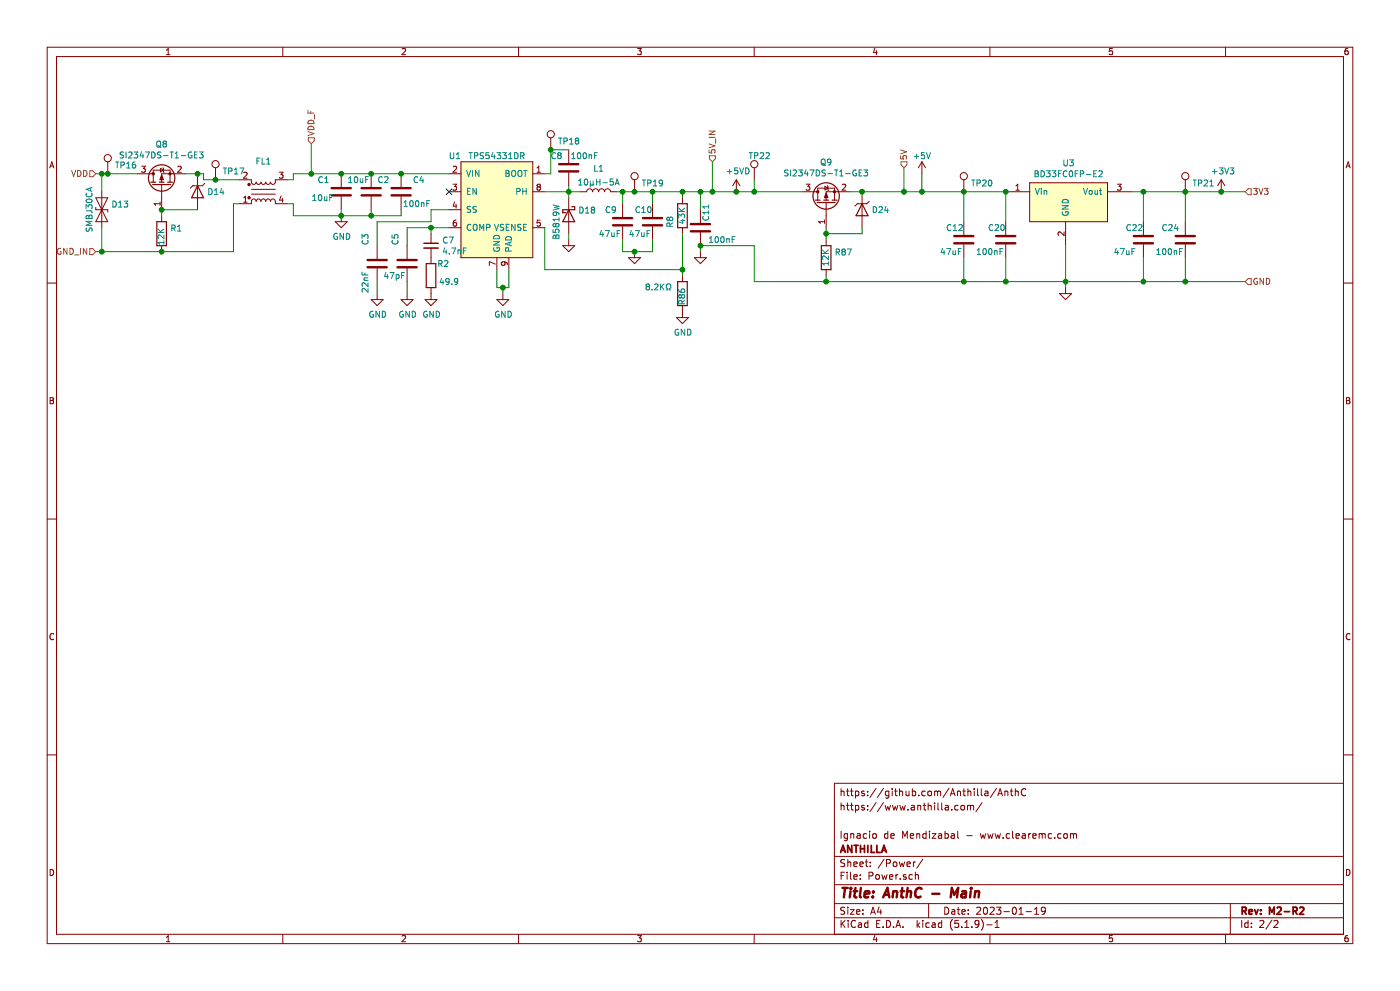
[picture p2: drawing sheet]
EESchema Schematic File Version 4
EELAYER 30 0
EELAYER END
$Descr A4 11693 8268
encoding utf-8
Sheet 2 2
Title "AnthC - Main"
Date "2023-01-19"
Rev "M2-R2"
Comp "ANTHILLA"
Comment1 "Ignacio de Mendizabal - www.clearemc.com"
Comment2 ""
Comment3 "https://www.anthilla.com/"
Comment4 "https://github.com/Anthilla/AnthC"
$EndDescr
$Comp
L Capacitors_0603:100nF C?
U 1 1
P 8400 2000
AR Path="/6251F787" Ref="C?"  Part="1" 
AR Path="/6243F6D9/6251F787" Ref="C20"  Part="1" 
F 0 "C20" H 8250 2100 50  0000 L CNN
F 1 "100nF" H 8150 1900 50  0000 L CNN
F 2 "Capacitor_SMD:C_0603_1608Metric" H 9800 2200 50  0001 C CNN
F 3 "https://media.digikey.com/pdf/Data%20Sheets/Samsung%20PDFs/CL_Series_MLCC_ds.pdf" H 8400 2000 50  0001 C CNN
F 4 "Samsung Electro-Mechanics" H 9500 2350 50  0001 C CNN "Manufacturer"
F 5 "0.1µF ±10% 50V Ceramic Capacitor X7R 0603 (1608 Metric)" H 10850 2100 50  0001 C CNN "Description"
F 6 "X7R" H 8800 1950 50  0001 C CNN "Dielectric"
F 7 "CL10B104KB8NNNC" H 8950 2350 50  0001 C CNN "Manufacturer Nr."
F 8 "0.09" H 9750 2350 50  0001 C CNN "Price"
F 9 "Digikey" H 8750 2150 50  0001 C CNN "Supplier"
F 10 "1276-1000-1-ND" H 8950 2250 50  0001 C CNN "Supplier Nr."
F 11 "10%" H 10450 2200 50  0001 C CNN "Tolerance"
F 12 "50V" H 8700 2050 50  0001 C CNN "Voltage"
F 13 "CL10B104KB8NNNC" H 8400 2000 50  0001 C CNN "MPN"
	1    8400 2000
	1    0    0    -1  
$EndComp
$Comp
L Capacitors_0603:100nF C?
U 1 1
P 9900 2000
AR Path="/6251F79F" Ref="C?"  Part="1" 
AR Path="/6243F6D9/6251F79F" Ref="C24"  Part="1" 
F 0 "C24" H 9700 2100 50  0000 L CNN
F 1 "100nF" H 9650 1900 50  0000 L CNN
F 2 "Capacitor_SMD:C_0603_1608Metric" H 11300 2200 50  0001 C CNN
F 3 "https://media.digikey.com/pdf/Data%20Sheets/Samsung%20PDFs/CL_Series_MLCC_ds.pdf" H 9900 2000 50  0001 C CNN
F 4 "Samsung Electro-Mechanics" H 11000 2350 50  0001 C CNN "Manufacturer"
F 5 "0.1µF ±10% 50V Ceramic Capacitor X7R 0603 (1608 Metric)" H 12350 2100 50  0001 C CNN "Description"
F 6 "X7R" H 10300 1950 50  0001 C CNN "Dielectric"
F 7 "CL10B104KB8NNNC" H 10450 2350 50  0001 C CNN "Manufacturer Nr."
F 8 "0.09" H 11250 2350 50  0001 C CNN "Price"
F 9 "Digikey" H 10250 2150 50  0001 C CNN "Supplier"
F 10 "1276-1000-1-ND" H 10450 2250 50  0001 C CNN "Supplier Nr."
F 11 "10%" H 11950 2200 50  0001 C CNN "Tolerance"
F 12 "50V" H 10200 2050 50  0001 C CNN "Voltage"
F 13 "CL10B104KB8NNNC" H 9900 2000 50  0001 C CNN "MPN"
	1    9900 2000
	1    0    0    -1  
$EndComp
Wire Wire Line
	9550 1600 9550 1850
Wire Wire Line
	9900 1600 9900 1850
$Comp
L power:GND #PWR?
U 1 1
P 8900 2400
AR Path="/6251F7A9" Ref="#PWR?"  Part="1" 
AR Path="/6243F6D9/6251F7A9" Ref="#PWR0114"  Part="1" 
F 0 "#PWR0114" H 8900 2150 50  0001 C CNN
F 1 "GND" H 8905 2227 50  0001 C CNN
F 2 "" H 8900 2400 50  0001 C CNN
F 3 "" H 8900 2400 50  0001 C CNN
	1    8900 2400
	1    0    0    -1  
$EndComp
Connection ~ 9550 1600
Wire Wire Line
	9550 1600 9900 1600
$Comp
L Capacitor_1206:47uF C?
U 1 1
P 8050 2000
AR Path="/602E71BC/6251F7CB" Ref="C?"  Part="1" 
AR Path="/6251F7CB" Ref="C?"  Part="1" 
AR Path="/6243F6D9/6251F7CB" Ref="C12"  Part="1" 
F 0 "C12" H 7900 2100 50  0000 L CNN
F 1 "47uF" H 7850 1900 50  0000 L CNN
F 2 "Capacitor_SMD:C_1206_3216Metric" H 8700 2250 50  0001 C CNN
F 3 "https://www.mouser.be/datasheet/2/281/1/GRT31CR61A476KE13_01-1989683.pdf" H 8050 2000 50  0001 C CNN
F 4 "Murata Electronics" H 8350 2650 50  0001 C CNN "Manufacturer"
F 5 "Multilayer Ceramic Capacitors MLCC - SMD/SMT 47uF+/-10% 10V X7R 1206" H 9750 2150 50  0001 C CNN "Description"
F 6 "X7R" H 8650 2050 50  0001 C CNN "Dielectric"
F 7 "Mouser" H 8350 2450 50  0001 C CNN "Supplier"
F 8 "81-GRT31CR61A476KE3L" H 8900 2350 50  0001 C CNN "Supplier Nr."
F 9 "10%" H 8350 1950 50  0001 C CNN "Tolerance"
F 10 "10V" H 8350 2050 50  0001 C CNN "Voltage"
F 11 "GRT31CR61A476KE13L" H 8650 2550 50  0001 C CNN "MPN"
	1    8050 2000
	1    0    0    -1  
$EndComp
Wire Wire Line
	8050 1600 8050 1850
$Comp
L Capacitor_1206:47uF C?
U 1 1
P 9550 2000
AR Path="/602E71BC/6251F7DC" Ref="C?"  Part="1" 
AR Path="/6251F7DC" Ref="C?"  Part="1" 
AR Path="/6243F6D9/6251F7DC" Ref="C22"  Part="1" 
F 0 "C22" H 9400 2100 50  0000 L CNN
F 1 "47uF" H 9300 1900 50  0000 L CNN
F 2 "Capacitor_SMD:C_1206_3216Metric" H 10200 2250 50  0001 C CNN
F 3 "https://www.mouser.be/datasheet/2/281/1/GRT31CR61A476KE13_01-1989683.pdf" H 9550 2000 50  0001 C CNN
F 4 "Murata Electronics" H 9850 2650 50  0001 C CNN "Manufacturer"
F 5 "Multilayer Ceramic Capacitors MLCC - SMD/SMT 47uF+/-10% 10V X7R 1206" H 11250 2150 50  0001 C CNN "Description"
F 6 "X7R" H 10150 2050 50  0001 C CNN "Dielectric"
F 7 "Mouser" H 9850 2450 50  0001 C CNN "Supplier"
F 8 "81-GRT31CR61A476KE3L" H 10400 2350 50  0001 C CNN "Supplier Nr."
F 9 "10%" H 9850 1950 50  0001 C CNN "Tolerance"
F 10 "10V" H 9850 2050 50  0001 C CNN "Voltage"
F 11 "GRT31CR61A476KE13L" H 10150 2550 50  0001 C CNN "MPN"
	1    9550 2000
	1    0    0    -1  
$EndComp
$Comp
L Capacitors_0603:100nF C?
U 1 1
P 3350 1600
AR Path="/602E71BC/6251F7EC" Ref="C?"  Part="1" 
AR Path="/6251F7EC" Ref="C?"  Part="1" 
AR Path="/6243F6D9/6251F7EC" Ref="C4"  Part="1" 
F 0 "C4" H 3150 1700 50  0000 L CNN
F 1 "100nF" H 3100 1500 50  0000 L CNN
F 2 "Capacitor_SMD:C_0603_1608Metric" H 4750 1800 50  0001 C CNN
F 3 "https://media.digikey.com/pdf/Data%20Sheets/Samsung%20PDFs/CL_Series_MLCC_ds.pdf" H 3350 1600 50  0001 C CNN
F 4 "Samsung Electro-Mechanics" H 4450 1950 50  0001 C CNN "Manufacturer"
F 5 "0.1µF ±10% 50V Ceramic Capacitor X7R 0603 (1608 Metric)" H 5800 1700 50  0001 C CNN "Description"
F 6 "X7R" H 3750 1550 50  0001 C CNN "Dielectric"
F 7 "CL10B104KB8NNNC" H 3900 1950 50  0001 C CNN "Manufacturer Nr."
F 8 "0.09" H 4700 1950 50  0001 C CNN "Price"
F 9 "Digikey" H 3700 1750 50  0001 C CNN "Supplier"
F 10 "1276-1000-1-ND" H 3900 1850 50  0001 C CNN "Supplier Nr."
F 11 "10%" H 5400 1800 50  0001 C CNN "Tolerance"
F 12 "50V" H 3650 1650 50  0001 C CNN "Voltage"
F 13 "CL10B104KB8NNNC" H 3350 1600 50  0001 C CNN "MPN"
	1    3350 1600
	-1   0    0    -1  
$EndComp
$Comp
L Capacitor_1206:10uF C?
U 1 1
P 3100 1600
AR Path="/602E71BC/6251F7FC" Ref="C?"  Part="1" 
AR Path="/6251F7FC" Ref="C?"  Part="1" 
AR Path="/6243F6D9/6251F7FC" Ref="C2"  Part="1" 
F 0 "C2" H 3150 1700 50  0000 L CNN
F 1 "10uF" H 2900 1700 50  0000 L CNN
F 2 "Capacitor_SMD:C_1206_3216Metric" H 4400 1800 50  0001 C CNN
F 3 "https://www.mouser.be/datasheet/2/281/GRT31CR61H106ME01-01-1065064.pdf" H 3100 1600 50  0001 C CNN
F 4 "Murata Electronics" H 4200 2550 50  0001 C CNN "Manufacturer"
F 5 "Multilayer Ceramic Capacitors MLCC - SMD/SMT 10uF+/-20% 50V X5R 1206" H 4800 1750 50  0001 C CNN "Description"
F 6 "Mouser" H 3900 2000 50  0001 C CNN "Supplier"
F 7 "81-GRT31CR61H106ME1L" H 3950 1950 50  0001 C CNN "Supplier Nr."
F 8 "20%" H 3400 1550 50  0001 C CNN "Tolerance"
F 9 "50V" H 3400 1650 50  0001 C CNN "Voltage"
F 10 "GRT31CR61H106ME01L" H 3100 1600 50  0001 C CNN "MPN"
	1    3100 1600
	1    0    0    -1  
$EndComp
Wire Wire Line
	8050 2350 8050 2150
Wire Wire Line
	9900 2350 9900 2150
Wire Wire Line
	8400 2150 8400 2350
Wire Wire Line
	9550 2150 9550 2350
Connection ~ 9550 2350
Wire Wire Line
	9550 2350 9900 2350
Wire Wire Line
	5850 1600 5950 1600
Connection ~ 5850 1600
Wire Wire Line
	5850 1750 5850 1600
Wire Wire Line
	4200 2450 4200 2400
Wire Wire Line
	4200 2400 4250 2400
Wire Wire Line
	4150 2400 4200 2400
Connection ~ 4200 2400
Wire Wire Line
	4150 2250 4150 2400
Wire Wire Line
	4250 2250 4250 2400
Wire Wire Line
	5850 2100 5850 2050
$Comp
L power:GND #PWR?
U 1 1
P 5850 2100
AR Path="/602E71BC/6269B429" Ref="#PWR?"  Part="1" 
AR Path="/6269B429" Ref="#PWR?"  Part="1" 
AR Path="/6243F6D9/6269B429" Ref="#PWR0117"  Part="1" 
F 0 "#PWR0117" H 5850 1850 50  0001 C CNN
F 1 "GND" H 5855 1927 50  0001 C CNN
F 2 "" H 5850 2100 50  0001 C CNN
F 3 "" H 5850 2100 50  0001 C CNN
	1    5850 2100
	1    0    0    -1  
$EndComp
$Comp
L Capacitors_0603:100nF C?
U 1 1
P 5850 1900
AR Path="/602E71BC/6269B439" Ref="C?"  Part="1" 
AR Path="/6269B439" Ref="C?"  Part="1" 
AR Path="/6243F6D9/6269B439" Ref="C11"  Part="1" 
F 0 "C11" V 5800 1950 50  0000 L CNN
F 1 "100nF" H 5550 1800 50  0000 L CNN
F 2 "Capacitor_SMD:C_0603_1608Metric" H 7250 2100 50  0001 C CNN
F 3 "https://media.digikey.com/pdf/Data%20Sheets/Samsung%20PDFs/CL_Series_MLCC_ds.pdf" H 5850 1900 50  0001 C CNN
F 4 "Samsung Electro-Mechanics" H 6950 2250 50  0001 C CNN "Manufacturer"
F 5 "0.1µF ±10% 50V Ceramic Capacitor X7R 0603 (1608 Metric)" H 8300 2000 50  0001 C CNN "Description"
F 6 "X7R" H 6250 1850 50  0001 C CNN "Dielectric"
F 7 "CL10B104KB8NNNC" H 6400 2250 50  0001 C CNN "Manufacturer Nr."
F 8 "0.09" H 7200 2250 50  0001 C CNN "Price"
F 9 "Digikey" H 6200 2050 50  0001 C CNN "Supplier"
F 10 "1276-1000-1-ND" H 6400 2150 50  0001 C CNN "Supplier Nr."
F 11 "10%" H 7900 2100 50  0001 C CNN "Tolerance"
F 12 "50V" H 6150 1950 50  0001 C CNN "Voltage"
F 13 "CL10B104KB8NNNC" H 5850 1900 50  0001 C CNN "MPN"
	1    5850 1900
	-1   0    0    -1  
$EndComp
Wire Wire Line
	3150 1850 3150 2050
Wire Wire Line
	3600 1850 3150 1850
Wire Wire Line
	3600 1750 3600 1850
Wire Wire Line
	3750 1750 3600 1750
Wire Wire Line
	5700 1600 5850 1600
Connection ~ 5700 1600
Wire Wire Line
	5700 1650 5700 1600
$Comp
L power:GND #PWR?
U 1 1
P 5700 2600
AR Path="/602E71BC/6269B455" Ref="#PWR?"  Part="1" 
AR Path="/6269B455" Ref="#PWR?"  Part="1" 
AR Path="/6243F6D9/6269B455" Ref="#PWR0118"  Part="1" 
F 0 "#PWR0118" H 5700 2350 50  0001 C CNN
F 1 "GND" H 5705 2427 50  0000 C CNN
F 2 "" H 5700 2600 50  0001 C CNN
F 3 "" H 5700 2600 50  0001 C CNN
	1    5700 2600
	1    0    0    -1  
$EndComp
$Comp
L power:GND #PWR?
U 1 1
P 4200 2450
AR Path="/602E71BC/6269B45B" Ref="#PWR?"  Part="1" 
AR Path="/6269B45B" Ref="#PWR?"  Part="1" 
AR Path="/6243F6D9/6269B45B" Ref="#PWR0119"  Part="1" 
F 0 "#PWR0119" H 4200 2200 50  0001 C CNN
F 1 "GND" H 4205 2277 50  0000 C CNN
F 2 "" H 4200 2450 50  0001 C CNN
F 3 "" H 4200 2450 50  0001 C CNN
	1    4200 2450
	1    0    0    -1  
$EndComp
$Comp
L Resistor_0603:8.2KΩ R?
U 1 1
P 5700 2450
AR Path="/602E71BC/6269B46A" Ref="R?"  Part="1" 
AR Path="/6269B46A" Ref="R?"  Part="1" 
AR Path="/6243F6D9/6269B46A" Ref="R86"  Part="1" 
F 0 "R86" V 5700 2400 50  0000 L CNN
F 1 "8.2KΩ" H 5900 2400 50  0000 C CNN
F 2 "Resistor_SMD:R_0603_1608Metric" H 5700 3450 50  0001 C CNN
F 3 "https://www.mouser.be/datasheet/2/315/AOA0000C304-1149620.pdf" V 5350 2500 50  0001 C CNN
F 4 "Panasonic" H 5700 3775 50  0001 C CNN "Manufacturer"
F 5 "Thick Film Resistors - SMD 0603 47Kohm 1% Anti-Sulfur AEC-Q200" H 5700 3375 50  0001 C CNN "Description"
F 6 "ERJ-3EKF8201V" H 5700 3575 50  0001 C CNN "Manufacturer Nr."
F 7 "100mW" H 5700 3850 50  0001 C CNN "Power"
F 8 "0.05" H 5700 3275 50  0001 C CNN "Price"
F 9 "Mouser" H 5700 3675 50  0001 C CNN "Supplier"
F 10 "667-ERJ-3EKF8201V" H 5700 3975 50  0001 C CNN "Supplier Nr."
F 11 "1%" H 5700 3200 50  0001 C CNN "Tolerance"
F 12 "ERJ-3EKF8201V" H 5700 2450 50  0001 C CNN "MPN"
	1    5700 2450
	-1   0    0    1   
$EndComp
$Comp
L power:GND #PWR?
U 1 1
P 5300 2100
AR Path="/602E71BC/6269B470" Ref="#PWR?"  Part="1" 
AR Path="/6269B470" Ref="#PWR?"  Part="1" 
AR Path="/6243F6D9/6269B470" Ref="#PWR0126"  Part="1" 
F 0 "#PWR0126" H 5300 1850 50  0001 C CNN
F 1 "GND" H 5400 2100 50  0001 C CNN
F 2 "" H 5300 2100 50  0001 C CNN
F 3 "" H 5300 2100 50  0001 C CNN
	1    5300 2100
	1    0    0    -1  
$EndComp
Wire Wire Line
	5450 1600 5700 1600
Connection ~ 5450 1600
Wire Wire Line
	5450 1700 5450 1600
$Comp
L Capacitor_1206:47uF C?
U 1 1
P 5450 1850
AR Path="/602E71BC/6269B483" Ref="C?"  Part="1" 
AR Path="/6269B483" Ref="C?"  Part="1" 
AR Path="/6243F6D9/6269B483" Ref="C10"  Part="1" 
F 0 "C10" H 5300 1950 50  0000 L CNN
F 1 "47uF" H 5250 1750 50  0000 L CNN
F 2 "Capacitor_SMD:C_1206_3216Metric" H 6100 2100 50  0001 C CNN
F 3 "https://www.mouser.be/datasheet/2/281/1/GRT31CR61A476KE13_01-1989683.pdf" H 5450 1850 50  0001 C CNN
F 4 "Murata Electronics" H 5750 2500 50  0001 C CNN "Manufacturer"
F 5 "Multilayer Ceramic Capacitors MLCC - SMD/SMT 47uF+/-10% 10V X7R 1206" H 7150 2000 50  0001 C CNN "Description"
F 6 "X7R" H 6050 1900 50  0001 C CNN "Dielectric"
F 7 "Mouser" H 5750 2300 50  0001 C CNN "Supplier"
F 8 "81-GRT31CR61A476KE3L" H 6300 2200 50  0001 C CNN "Supplier Nr."
F 9 "10%" H 5750 1800 50  0001 C CNN "Tolerance"
F 10 "10V" H 5750 1900 50  0001 C CNN "Voltage"
F 11 "GRT31CR61A476KE13L" H 5450 1850 50  0001 C CNN "MPN"
	1    5450 1850
	1    0    0    -1  
$EndComp
$Comp
L Resistor_0603:43KΩ R?
U 1 1
P 5700 1800
AR Path="/602E71BC/6269B492" Ref="R?"  Part="1" 
AR Path="/6269B492" Ref="R?"  Part="1" 
AR Path="/6243F6D9/6269B492" Ref="R8"  Part="1" 
F 0 "R8" V 5800 1800 50  0000 L CNN
F 1 "43K" V 5700 1800 50  0000 C CNN
F 2 "Resistor_SMD:R_0603_1608Metric" H 5700 2800 50  0001 C CNN
F 3 "https://www.yageo.com/upload/media/product/productsearch/datasheet/rchip/PYu-RC_Group_51_RoHS_L_11.pdf" V 5350 1850 50  0001 C CNN
F 4 "Yageo" H 5700 3125 50  0001 C CNN "Manufacturer"
F 5 "43 kOhms ±1% 0.1W, 1/10W Chip Resistor 0603 (1608 Metric) Moisture Resistant Thick Film" H 5700 2725 50  0001 C CNN "Description"
F 6 "RC0603FR-0743KL" H 5700 2925 50  0001 C CNN "Manufacturer Nr."
F 7 "100mW" H 5700 3200 50  0001 C CNN "Power"
F 8 "0.09" H 5700 2625 50  0001 C CNN "Price"
F 9 "Digikey" H 5700 3025 50  0001 C CNN "Supplier"
F 10 "311-43.0KHRCT-ND" H 5700 3325 50  0001 C CNN "Supplier Nr."
F 11 "1%" H 5700 2550 50  0001 C CNN "Tolerance"
F 12 "RC0603FR-0743KL" H 5700 1800 50  0001 C CNN "MPN"
	1    5700 1800
	-1   0    0    1   
$EndComp
Wire Wire Line
	3150 2450 3150 2350
$Comp
L power:GND #PWR?
U 1 1
P 3150 2450
AR Path="/602E71BC/6269B499" Ref="#PWR?"  Part="1" 
AR Path="/6269B499" Ref="#PWR?"  Part="1" 
AR Path="/6243F6D9/6269B499" Ref="#PWR0127"  Part="1" 
F 0 "#PWR0127" H 3150 2200 50  0001 C CNN
F 1 "GND" H 3155 2277 50  0000 C CNN
F 2 "" H 3150 2450 50  0001 C CNN
F 3 "" H 3150 2450 50  0001 C CNN
	1    3150 2450
	1    0    0    -1  
$EndComp
$Comp
L Capacitors_0603:22nF C?
U 1 1
P 3150 2200
AR Path="/602E71BC/6269B4A9" Ref="C?"  Part="1" 
AR Path="/6269B4A9" Ref="C?"  Part="1" 
AR Path="/6243F6D9/6269B4A9" Ref="C3"  Part="1" 
F 0 "C3" V 3050 2350 50  0000 L CNN
F 1 "22nF" V 3050 1950 50  0000 L CNN
F 2 "Capacitor_SMD:C_0603_1608Metric" H 4550 2400 50  0001 C CNN
F 3 "https://media.digikey.com/pdf/Data%20Sheets/Samsung%20PDFs/CL_Series_MLCC_ds.pdf" H 3150 2200 50  0001 C CNN
F 4 "Samsung Electro-Mechanics" H 4250 2550 50  0001 C CNN "Manufacturer"
F 5 "0.022µF ±10% 50V Ceramic Capacitor X7R 0603 (1608 Metric)" H 5600 2300 50  0001 C CNN "Description"
F 6 "X7R" H 3550 2150 50  0001 C CNN "Dielectric"
F 7 "CL10B223KB8WPNC" H 3700 2550 50  0001 C CNN "Manufacturer Nr."
F 8 "0.09" H 4500 2550 50  0001 C CNN "Price"
F 9 "Digikey" H 3500 2350 50  0001 C CNN "Supplier"
F 10 "1276-6534-1-ND" H 3700 2450 50  0001 C CNN "Supplier Nr."
F 11 "10%" H 5200 2400 50  0001 C CNN "Tolerance"
F 12 "50V" H 3450 2250 50  0001 C CNN "Voltage"
F 13 "CL10B223KB8WPNC" H 3150 2200 50  0001 C CNN "MPN"
	1    3150 2200
	1    0    0    -1  
$EndComp
Wire Wire Line
	3400 2450 3400 2350
$Comp
L power:GND #PWR?
U 1 1
P 3400 2450
AR Path="/602E71BC/6269B4B0" Ref="#PWR?"  Part="1" 
AR Path="/6269B4B0" Ref="#PWR?"  Part="1" 
AR Path="/6243F6D9/6269B4B0" Ref="#PWR0128"  Part="1" 
F 0 "#PWR0128" H 3400 2200 50  0001 C CNN
F 1 "GND" H 3405 2277 50  0000 C CNN
F 2 "" H 3400 2450 50  0001 C CNN
F 3 "" H 3400 2450 50  0001 C CNN
	1    3400 2450
	1    0    0    -1  
$EndComp
Wire Wire Line
	3400 1900 3400 2050
$Comp
L Capacitors_0603:47pF C?
U 1 1
P 3400 2200
AR Path="/602E71BC/6269B4C1" Ref="C?"  Part="1" 
AR Path="/6269B4C1" Ref="C?"  Part="1" 
AR Path="/6243F6D9/6269B4C1" Ref="C5"  Part="1" 
F 0 "C5" V 3300 2350 50  0000 L CNN
F 1 "47pF" H 3200 2100 50  0000 L CNN
F 2 "Capacitor_SMD:C_0603_1608Metric" H 4050 3000 50  0001 C CNN
F 3 "https://www.mouser.be/datasheet/2/445/885012006055-1727324.pdf" H 3950 2400 50  0001 C CNN
F 4 "Wurth Elektronik" H 3650 2900 50  0001 C CNN "Manufacturer"
F 5 "Multilayer Ceramic Capacitors MLCC - SMD/SMT WCAP-CSGP 47pF 0603 5% 50V MLCC" H 3850 3100 50  0001 C CNN "Description"
F 6 "C0G" H 3950 2400 50  0001 C CNN "Dielectric"
F 7 "885012006055" H 4250 2900 50  0001 C CNN "Manufacturer Nr."
F 8 "0.023" H 3900 2600 50  0001 C CNN "Price"
F 9 "Mouser" H 3650 2800 50  0001 C CNN "Supplier"
F 10 "710-885012006055" H 4500 2800 50  0001 C CNN "Supplier Nr."
F 11 "10%" H 4100 2600 50  0001 C CNN "Tolerance"
F 12 "50V" H 3850 2450 50  0001 C CNN "Voltage"
F 13 "885012006055" H 3400 2200 50  0001 C CNN "MPN"
	1    3400 2200
	1    0    0    -1  
$EndComp
$Comp
L power:GND #PWR?
U 1 1
P 3600 2450
AR Path="/602E71BC/6269B4C7" Ref="#PWR?"  Part="1" 
AR Path="/6269B4C7" Ref="#PWR?"  Part="1" 
AR Path="/6243F6D9/6269B4C7" Ref="#PWR0129"  Part="1" 
F 0 "#PWR0129" H 3600 2200 50  0001 C CNN
F 1 "GND" H 3605 2277 50  0000 C CNN
F 2 "" H 3600 2450 50  0001 C CNN
F 3 "" H 3600 2450 50  0001 C CNN
	1    3600 2450
	1    0    0    -1  
$EndComp
Wire Wire Line
	3750 1900 3600 1900
Wire Wire Line
	3600 1900 3400 1900
Connection ~ 3600 1900
Wire Wire Line
	3600 1900 3600 1950
$Comp
L Resistor_0201:49.9 R?
U 1 1
P 3600 2300
AR Path="/602E71BC/6269B4DA" Ref="R?"  Part="1" 
AR Path="/6269B4DA" Ref="R?"  Part="1" 
AR Path="/6243F6D9/6269B4DA" Ref="R2"  Part="1" 
F 0 "R2" H 3650 2400 50  0000 L CNN
F 1 "49.9" H 3750 2250 50  0000 C CNN
F 2 "Resistor_SMD:R_0201_0603Metric_Pad0.64x0.40mm_HandSolder" H 3600 3300 50  0001 C CNN
F 3 "https://www.mouser.be/datasheet/2/427/VISH_S_A0011410627_1-2571984.pdf" V 3250 2350 50  0001 C CNN
F 4 "Vishay" H 3600 3625 50  0001 C CNN "Manufacturer"
F 5 "Resistor Thin Film 49.9Ohm 0.1% 2-Pin 0201 Paper T/R" H 3600 3225 50  0001 C CNN "Description"
F 6 "75mW" H 3600 3700 50  0001 C CNN "Power"
F 7 "0.09" H 3600 3125 50  0001 C CNN "Price"
F 8 "Mouser" H 3600 3525 50  0001 C CNN "Supplier"
F 9 "71-TNPW020149R9BEED" H 3600 3825 50  0001 C CNN "Supplier Nr."
F 10 "1%" H 3600 3050 50  0001 C CNN "Tolerance"
F 11 "TNPW020149R9BEED" H 3600 3425 50  0001 C CNN "MPN"
	1    3600 2300
	1    0    0    -1  
$EndComp
$Comp
L Device:C_Small C?
U 1 1
P 3600 2050
AR Path="/602E71BC/6269B4E3" Ref="C?"  Part="1" 
AR Path="/6269B4E3" Ref="C?"  Part="1" 
AR Path="/6243F6D9/6269B4E3" Ref="C7"  Part="1" 
F 0 "C7" H 3692 2096 50  0000 L CNN
F 1 "4.7nF" H 3692 2005 50  0000 L CNN
F 2 "Capacitor_SMD:C_0402_1005Metric" H 3600 2050 50  0001 C CNN
F 3 "~" H 3600 2050 50  0001 C CNN
F 4 "C1538" H 3600 2050 50  0001 C CNN "LCSC-PN"
F 5 "0402B472K500NT" H 3600 2050 50  0001 C CNN "MPN"
F 6 "Guangdong Fenghua Advanced Tech" H 3600 2050 50  0001 C CNN "Manufacturer"
	1    3600 2050
	1    0    0    -1  
$EndComp
Wire Wire Line
	4600 1450 4550 1450
Wire Wire Line
	4600 1250 4600 1450
Wire Wire Line
	4750 1250 4600 1250
Wire Wire Line
	4750 1550 4750 1600
$Comp
L Capacitor_1206:10uF C?
U 1 1
P 2850 1600
AR Path="/602E71BC/6269B4F8" Ref="C?"  Part="1" 
AR Path="/6269B4F8" Ref="C?"  Part="1" 
AR Path="/6243F6D9/6269B4F8" Ref="C1"  Part="1" 
F 0 "C1" H 2650 1700 50  0000 L CNN
F 1 "10uF" H 2600 1550 50  0000 L CNN
F 2 "Capacitor_SMD:C_1206_3216Metric" H 4150 1800 50  0001 C CNN
F 3 "https://www.mouser.be/datasheet/2/281/GRT31CR61H106ME01-01-1065064.pdf" H 2850 1600 50  0001 C CNN
F 4 "Murata Electronics" H 3950 2550 50  0001 C CNN "Manufacturer"
F 5 "Multilayer Ceramic Capacitors MLCC - SMD/SMT 10uF+/-20% 50V X5R 1206" H 4550 1750 50  0001 C CNN "Description"
F 6 "Mouser" H 3650 2000 50  0001 C CNN "Supplier"
F 7 "81-GRT31CR61H106ME1L" H 3700 1950 50  0001 C CNN "Supplier Nr."
F 8 "20%" H 3150 1550 50  0001 C CNN "Tolerance"
F 9 "50V" H 3150 1650 50  0001 C CNN "Voltage"
F 10 "GRT31CR61H106ME01L" H 2850 1600 50  0001 C CNN "MPN"
	1    2850 1600
	1    0    0    -1  
$EndComp
$Comp
L AnthC-Lib-Symbols:TPS54331DR U?
U 1 1
P 4150 1850
AR Path="/602E71BC/6269B51B" Ref="U?"  Part="1" 
AR Path="/6269B51B" Ref="U?"  Part="1" 
AR Path="/6243F6D9/6269B51B" Ref="U1"  Part="1" 
F 0 "U1" H 3800 2400 50  0000 C CNN
F 1 "TPS54331DR" H 4150 2400 50  0000 C CNN
F 2 "Package_SO:SOIC-8-1EP_3.9x4.9mm_P1.27mm_EP2.29x3mm_ThermalVias" H 4200 1750 50  0001 C CNN
F 3 "" H 4200 1750 50  0001 C CNN
F 4 "C9865" H 4150 1850 50  0001 C CNN "LCSC-PN"
F 5 "TPS54331DR" H 4150 1850 50  0001 C CNN "MPN"
F 6 "Texas Instruments" H 4150 1850 50  0001 C CNN "Manufacturer"
	1    4150 1850
	1    0    0    -1  
$EndComp
$Comp
L Capacitors_0603:100nF C?
U 1 1
P 4750 1400
AR Path="/602E71BC/6269B52B" Ref="C?"  Part="1" 
AR Path="/6269B52B" Ref="C?"  Part="1" 
AR Path="/6243F6D9/6269B52B" Ref="C8"  Part="1" 
F 0 "C8" H 4800 1500 50  0000 L CNN
F 1 "100nF" H 4500 1500 50  0000 L CNN
F 2 "Capacitor_SMD:C_0603_1608Metric" H 6150 1600 50  0001 C CNN
F 3 "https://media.digikey.com/pdf/Data%20Sheets/Samsung%20PDFs/CL_Series_MLCC_ds.pdf" H 4750 1400 50  0001 C CNN
F 4 "Samsung Electro-Mechanics" H 5850 1750 50  0001 C CNN "Manufacturer"
F 5 "0.1µF ±10% 50V Ceramic Capacitor X7R 0603 (1608 Metric)" H 7200 1500 50  0001 C CNN "Description"
F 6 "X7R" H 5150 1350 50  0001 C CNN "Dielectric"
F 7 "CL10B104KB8NNNC" H 5300 1750 50  0001 C CNN "Manufacturer Nr."
F 8 "0.09" H 6100 1750 50  0001 C CNN "Price"
F 9 "Digikey" H 5100 1550 50  0001 C CNN "Supplier"
F 10 "1276-1000-1-ND" H 5300 1650 50  0001 C CNN "Supplier Nr."
F 11 "10%" H 6800 1600 50  0001 C CNN "Tolerance"
F 12 "50V" H 5050 1450 50  0001 C CNN "Voltage"
F 13 "CL10B104KB8NNNC" H 4750 1400 50  0001 C CNN "MPN"
	1    4750 1400
	-1   0    0    -1  
$EndComp
Wire Wire Line
	4550 1600 4750 1600
Wire Wire Line
	4750 1600 4850 1600
Connection ~ 4750 1600
Wire Wire Line
	4750 1650 4750 1600
Wire Wire Line
	4750 1950 4750 2000
$Comp
L power:GND #PWR?
U 1 1
P 4750 2000
AR Path="/602E71BC/6269B536" Ref="#PWR?"  Part="1" 
AR Path="/6269B536" Ref="#PWR?"  Part="1" 
AR Path="/6243F6D9/6269B536" Ref="#PWR0131"  Part="1" 
F 0 "#PWR0131" H 4750 1750 50  0001 C CNN
F 1 "GND" H 4850 2000 50  0001 C CNN
F 2 "" H 4750 2000 50  0001 C CNN
F 3 "" H 4750 2000 50  0001 C CNN
	1    4750 2000
	1    0    0    -1  
$EndComp
$Comp
L AnthC-Lib-Symbols:1N5820 D?
U 1 1
P 4750 1800
AR Path="/602E71BC/6269B53F" Ref="D?"  Part="1" 
AR Path="/6269B53F" Ref="D?"  Part="1" 
AR Path="/6243F6D9/6269B53F" Ref="D18"  Part="1" 
F 0 "D18" V 4704 1879 50  0000 L CNN
F 1 "B5819W" H 4650 1700 50  0000 L CNN
F 2 "Diode_SMD:D_SOD-123" H 4750 1625 50  0001 C CNN
F 3 "http://www.vishay.com/docs/88526/1n5820.pdf" H 4750 1800 50  0001 C CNN
F 4 "B5819W" H 4750 1800 50  0001 C CNN "MPN"
F 5 "Changjiang Electronics Tech (CJ)" H 4750 1800 50  0001 C CNN "Manufacturer"
F 6 "C8598" H 4750 1800 50  0001 C CNN "LCSC-PN"
	1    4750 1800
	0    1    1    0   
$EndComp
$Comp
L Inductors:10μH-5A L?
U 1 1
P 5000 1600
AR Path="/602E71BC/6269B54A" Ref="L?"  Part="1" 
AR Path="/6269B54A" Ref="L?"  Part="1" 
AR Path="/6243F6D9/6269B54A" Ref="L1"  Part="1" 
F 0 "L1" V 5190 1600 50  0000 C CNN
F 1 "10μH-5A" V 5075 1600 50  0000 C CNN
F 2 "Inductors:Inductor_Wurth_XHMI-6060" H 5000 1600 50  0001 C CNN
F 3 "https://www.we-online.com/catalog/datasheet/74439346100.pdf" H 5000 1600 50  0001 C CNN
F 4 "74439346100" H 6200 2050 50  0001 C CNN "MPN"
F 5 "Wurth Elektronik" H 5500 2050 50  0001 C CNN "Manufacturer"
F 6 "Mouser" H 5350 1950 50  0001 C CNN "Supplier"
F 7 "710-74439346100" H 6300 1950 50  0001 C CNN "Supplier Part Number"
	1    5000 1600
	0    -1   -1   0   
$EndComp
Text HLabel 800  1450 0    50   Input ~ 0
VDD
Text HLabel 800  2100 0    50   Input ~ 0
GND_IN
Wire Wire Line
	2850 1750 2850 1800
Connection ~ 2850 1800
$Comp
L power:GND #PWR?
U 1 1
P 2850 1800
AR Path="/602E71BC/633B10DA" Ref="#PWR?"  Part="1" 
AR Path="/633B10DA" Ref="#PWR?"  Part="1" 
AR Path="/6243F6D9/633B10DA" Ref="#PWR0132"  Part="1" 
F 0 "#PWR0132" H 2850 1550 50  0001 C CNN
F 1 "GND" H 2855 1627 50  0000 C CNN
F 2 "" H 2850 1800 50  0001 C CNN
F 3 "" H 2850 1800 50  0001 C CNN
	1    2850 1800
	1    0    0    -1  
$EndComp
Wire Wire Line
	6300 2050 5850 2050
Connection ~ 8050 2350
Wire Wire Line
	8050 2350 8400 2350
Connection ~ 5850 2050
Wire Wire Line
	8400 1600 8050 1600
Connection ~ 8050 1600
Text HLabel 10400 1600 2    50   Input ~ 0
3V3
Connection ~ 9900 1600
$Comp
L Diodes:SMBJ30CA D13
U 1 1
P 850 1750
F 0 "D13" V 804 1829 50  0000 L CNN
F 1 "SMBJ30CA" H 850 1650 50  0000 C CNN
F 2 "Semiconductors:D_SMB" H 850 3000 50  0001 C CNN
F 3 "https://www.mouser.be/datasheet/2/240/Littelfuse_TVS_Diode_SMBJ_Datasheet.pdf-1108540.pdf" H 850 1750 50  0001 C CNN
F 4 "Suppresseurs ESD / diodes TVS 600W 30V 5% Bi-Directional" H 850 2900 50  0001 C CNN "Description"
F 5 "Littelfuse" H 850 2800 50  0001 C CNN "Manufacturer"
F 6 "Mouser" H 850 1750 50  0001 C CNN "Supplier"
F 7 "576-SMBJ30CA" H 850 1750 50  0001 C CNN "Supplier Part Number"
F 8 "SMBJ30CA" H 850 2700 50  0001 C CNN "MPN"
	1    850  1750
	0    1    1    0   
$EndComp
Connection ~ 3350 1450
Wire Wire Line
	3350 1800 3350 1750
Connection ~ 3100 1450
Wire Wire Line
	3100 1450 3350 1450
Wire Wire Line
	2850 1450 3100 1450
Wire Wire Line
	3100 1750 3100 1800
Connection ~ 3100 1800
Wire Wire Line
	2850 1800 3100 1800
Wire Wire Line
	3100 1800 3350 1800
Text HLabel 7550 1400 1    50   Input ~ 0
5V
$Comp
L Inductors:ACM7060-701-2PL-TL01 FL1
U 1 1
P 2000 1500
F 0 "FL1" H 2200 1350 50  0000 C CNN
F 1 "ACM7060-701-2PL-TL01" H 2250 1300 50  0001 C CNN
F 2 "Inductors:ChokeSMD_ACM7060" H 2000 2850 50  0001 C CNN
F 3 "https://product.tdk.com/system/files/dam/doc/product/emc/emc/cmf_cmc/catalog/cmf_commercial_power_acm7060_en.pdf" V 2200 1560 50  0001 C CNN
F 4 "Common Mode Chokes / Filters 700ohms 100MHz 50volts" H 2000 2750 50  0001 C CNN "Description"
F 5 "TDK" H 2000 2650 50  0001 C CNN "Manufacturer"
F 6 "Mouser" H 2000 2450 50  0001 C CNN "Supplier"
F 7 "810-ACM70607012PLTL1" H 2000 2350 50  0001 C CNN "Supplier Nr."
F 8 "ACM7060-701-2PL-TL01" H 2000 1500 50  0001 C CNN "MPN"
	1    2000 1500
	1    0    0    1   
$EndComp
Wire Wire Line
	2450 1500 2450 1450
Wire Wire Line
	2450 1450 2600 1450
Wire Wire Line
	2400 1500 2450 1500
Connection ~ 2850 1450
Wire Wire Line
	2400 1700 2450 1700
Wire Wire Line
	2450 1700 2450 1800
Wire Wire Line
	2450 1800 2850 1800
$Comp
L Transistors_MOSFET:SI2347DS-T1-GE3 Q8
U 1 1
P 1350 1450
F 0 "Q8" V 1592 1450 50  0000 C CNN
F 1 "SI2347DS-T1-GE3" V 1501 1450 50  0000 C CNN
F 2 "Transistors:SOT-23" H 1350 2950 50  0001 C CNN
F 3 "https://www.mouser.be/datasheet/2/427/VISH_S_A0010613203_1-2570990.pdf" V 1250 1450 50  0001 C CNN
F 4 "MOSFET -30V Vds 20V Vgs SOT-23" H 1350 2850 50  0001 C CNN "Description"
F 5 "Vishay Semiconductors" H 1350 2750 50  0001 C CNN "Manufacturer"
F 6 "Mouser" H 1350 2550 50  0001 C CNN "Supplier"
F 7 "78-SI2347DS-T1-GE3" H 1350 2450 50  0001 C CNN "Supplier Nr."
F 8 "SI2347DS-T1-GE3" H 1350 1450 50  0001 C CNN "MPN"
	1    1350 1450
	0    -1   -1   0   
$EndComp
Wire Wire Line
	1550 1450 1650 1450
Wire Wire Line
	1700 1450 1700 1500
Wire Wire Line
	1700 1500 1800 1500
$Comp
L Diodes:Zener_6V D14
U 1 1
P 1650 1600
F 0 "D14" V 1650 1680 50  0000 L CNN
F 1 "Zener_6V" V 1695 1680 50  0001 L CNN
F 2 "Semiconductors:D_SOD-123" H 1650 1425 50  0001 C CNN
F 3 "https://www.mouser.be/datasheet/2/427/VISH_S_A0003941535_1-2569124.pdf" H 1650 1600 50  0001 C CNN
F 4 "Vishay" H 1950 2200 50  0001 C CNN "Manufacturer"
F 5 "Mouser" H 1950 2100 50  0001 C CNN "Supplier"
F 6 "78-MMSZ5233B-E3-08" H 2650 2100 50  0001 C CNN "Supplier Part Number"
F 7 "6V" H 2250 1900 50  0001 C CNN "Voltage"
F 8 "500mW" H 2350 2000 50  0001 C CNN "Power"
F 9 "MMSZ5233B-E3-08" H 1650 1600 50  0001 C CNN "MPN"
	1    1650 1600
	0    1    1    0   
$EndComp
Connection ~ 1650 1450
Wire Wire Line
	1650 1450 1700 1450
Wire Wire Line
	1350 1800 1350 1750
Wire Wire Line
	1350 1750 1650 1750
Connection ~ 1350 1750
Wire Wire Line
	1950 2100 1950 1700
Wire Wire Line
	1950 1700 2000 1700
Wire Wire Line
	850  1600 850  1450
Connection ~ 850  1450
Wire Wire Line
	850  1450 900  1450
Wire Wire Line
	850  1900 850  2100
Connection ~ 850  2100
Wire Wire Line
	800  1450 850  1450
Wire Wire Line
	800  2100 850  2100
Wire Wire Line
	6300 2050 6300 2350
Wire Wire Line
	7200 1950 7200 1900
Wire Wire Line
	6900 1950 6900 1900
Connection ~ 6900 1950
Wire Wire Line
	7200 1950 6900 1950
Connection ~ 7200 1600
Wire Wire Line
	7200 1600 7100 1600
$Comp
L Diodes:Zener_6V D24
U 1 1
P 7200 1750
F 0 "D24" V 7200 1830 50  0000 L CNN
F 1 "Zener_6V" V 7245 1830 50  0001 L CNN
F 2 "Semiconductors:D_SOD-123" H 7200 1575 50  0001 C CNN
F 3 "https://www.mouser.be/datasheet/2/427/VISH_S_A0003941535_1-2569124.pdf" H 7200 1750 50  0001 C CNN
F 4 "Vishay" H 7500 2350 50  0001 C CNN "Manufacturer"
F 5 "Mouser" H 7500 2250 50  0001 C CNN "Supplier"
F 6 "78-MMSZ5233B-E3-08" H 8200 2250 50  0001 C CNN "Supplier Part Number"
F 7 "6V" H 7800 2050 50  0001 C CNN "Voltage"
F 8 "500mW" H 7900 2150 50  0001 C CNN "Power"
F 9 "MMSZ5233B-E3-08" H 7200 1750 50  0001 C CNN "MPN"
	1    7200 1750
	0    1    1    0   
$EndComp
Wire Wire Line
	6900 2350 8050 2350
Connection ~ 6900 2350
Wire Wire Line
	6900 2350 6900 2300
Wire Wire Line
	6900 2000 6900 1950
Wire Wire Line
	6300 2350 6900 2350
$Comp
L Resistor_0603:12K R87
U 1 1
P 6900 2150
F 0 "R87" V 6854 2220 50  0000 L CNN
F 1 "12K" H 6900 2150 50  0000 C CNN
F 2 "Resistor_SMD:R_0603_1608Metric" H 6900 3400 50  0001 C CNN
F 3 "https://www.mouser.es/datasheet/2/447/PYu-RT_1-to-0.01_RoHS_L_11-1669912.pdf" V 6550 2200 50  0001 C CNN
F 4 "Yageo" H 6900 3200 50  0001 C CNN "Manufacturer"
F 5 "Mouser" H 6900 3000 50  0001 C CNN "Supplier"
F 6 "12 kOhms ±1% 0.1W, 1/10W Chip Resistor 0603 (1608 Metric)  Thin Film" H 6900 3300 50  0001 C CNN "Description"
F 7 "603-RT0603FRE0712KL" H 6900 2900 50  0001 C CNN "Supplier Part Number"
F 8 "RT0603FRE0712KL" H 6900 2150 50  0001 C CNN "MPN"
	1    6900 2150
	0    1    1    0   
$EndComp
$Comp
L Transistors_MOSFET:SI2347DS-T1-GE3 Q9
U 1 1
P 6900 1600
F 0 "Q9" V 7142 1600 50  0000 C CNN
F 1 "SI2347DS-T1-GE3" V 7051 1600 50  0000 C CNN
F 2 "Transistors:SOT-23" H 6900 3100 50  0001 C CNN
F 3 "https://www.mouser.be/datasheet/2/427/VISH_S_A0010613203_1-2570990.pdf" V 6800 1600 50  0001 C CNN
F 4 "MOSFET -30V Vds 20V Vgs SOT-23" H 6900 3000 50  0001 C CNN "Description"
F 5 "Vishay Semiconductors" H 6900 2900 50  0001 C CNN "Manufacturer"
F 6 "Mouser" H 6900 2700 50  0001 C CNN "Supplier"
F 7 "78-SI2347DS-T1-GE3" H 6900 2600 50  0001 C CNN "Supplier Nr."
F 8 "SI2347DS-T1-GE3" H 6900 1600 50  0001 C CNN "MPN"
	1    6900 1600
	0    -1   -1   0   
$EndComp
$Comp
L power:+5V #PWR?
U 1 1
P 7700 1450
AR Path="/602E71BC/6269B412" Ref="#PWR?"  Part="1" 
AR Path="/6269B412" Ref="#PWR?"  Part="1" 
AR Path="/6243F6D9/6269B412" Ref="#PWR0133"  Part="1" 
F 0 "#PWR0133" H 7700 1300 50  0001 C CNN
F 1 "+5V" H 7700 1600 50  0000 C CNN
F 2 "" H 7700 1450 50  0001 C CNN
F 3 "" H 7700 1450 50  0001 C CNN
	1    7700 1450
	1    0    0    -1  
$EndComp
Text HLabel 10400 2350 2    50   Input ~ 0
GND
Wire Wire Line
	10400 2350 9900 2350
Connection ~ 9900 2350
Wire Wire Line
	9900 1600 10200 1600
$Comp
L power:+3V3 #PWR0150
U 1 1
P 10200 1600
F 0 "#PWR0150" H 10200 1450 50  0001 C CNN
F 1 "+3V3" H 10215 1773 50  0000 C CNN
F 2 "" H 10200 1600 50  0001 C CNN
F 3 "" H 10200 1600 50  0001 C CNN
	1    10200 1600
	1    0    0    -1  
$EndComp
Connection ~ 10200 1600
Wire Wire Line
	10200 1600 10400 1600
$Comp
L Resistor_0603:12K R1
U 1 1
P 1350 1950
F 0 "R1" V 1304 2020 50  0000 L CNN
F 1 "12K" H 1300 1950 50  0000 L CNN
F 2 "Resistor_SMD:R_0603_1608Metric" H 1350 3200 50  0001 C CNN
F 3 "https://www.mouser.es/datasheet/2/447/PYu-RT_1-to-0.01_RoHS_L_11-1669912.pdf" V 1000 2000 50  0001 C CNN
F 4 "Yageo" H 1350 3000 50  0001 C CNN "Manufacturer"
F 5 "Mouser" H 1350 2800 50  0001 C CNN "Supplier"
F 6 "603-RT0603FRE0712KL" H 1350 2700 50  0001 C CNN "Supplier Part Number"
F 7 "12 kOhms ±1% 0.1W, 1/10W Chip Resistor 0603 (1608 Metric)  Thin Film" H 1350 3100 50  0001 C CNN "Description"
F 8 "RT0603FRE0712KL" H 1350 1950 50  0001 C CNN "MPN"
	1    1350 1950
	0    1    1    0   
$EndComp
Wire Wire Line
	850  2100 1350 2100
Connection ~ 1350 2100
Wire Wire Line
	1350 2100 1950 2100
Text HLabel 2600 1200 1    50   Input ~ 0
VDD_F
Wire Wire Line
	2600 1450 2600 1200
Connection ~ 2600 1450
Wire Wire Line
	2600 1450 2850 1450
$Comp
L DCDC:BD33FC0FP-E2 U3
U 1 1
P 8600 1850
F 0 "U3" H 8925 2340 50  0000 C CNN
F 1 "BD33FC0FP-E2" H 8925 2249 50  0000 C CNN
F 2 "IC:TO-252-2" H 9650 2400 50  0001 C CNN
F 3 "https://www.mouser.be/datasheet/2/348/bdxxfc0wefj-e-1874088.pdf" H 8600 1850 50  0001 C CNN
F 4 "Onsemi" H 8850 2850 50  0001 C CNN "Manufacturer"
F 5 "BD33FC0FP-E2" H 9500 2850 50  0001 C CNN "MPN"
F 6 "Mouser" H 8850 2950 50  0001 C CNN "Supplier"
F 7 "755-BD33FC0FP-E2" H 9600 2950 50  0001 C CNN "Supplier Nr."
	1    8600 1850
	1    0    0    -1  
$EndComp
Wire Wire Line
	8400 1600 8400 1850
Connection ~ 8400 1600
Wire Wire Line
	9450 1600 9550 1600
Wire Wire Line
	8900 2400 8900 2350
Connection ~ 8400 2350
Wire Wire Line
	8400 2350 8900 2350
Connection ~ 8900 2350
Wire Wire Line
	8900 2350 8900 2050
Wire Wire Line
	8900 2350 9550 2350
Wire Wire Line
	5150 1600 5200 1600
Wire Wire Line
	7200 1600 7550 1600
Wire Wire Line
	7700 1450 7700 1600
Connection ~ 7700 1600
Wire Wire Line
	7700 1600 8050 1600
Text HLabel 5950 1350 1    50   Input ~ 0
5V_IN
Wire Wire Line
	5950 1350 5950 1600
Wire Wire Line
	7550 1400 7550 1600
Connection ~ 7550 1600
Wire Wire Line
	7550 1600 7700 1600
Connection ~ 5950 1600
Wire Wire Line
	5950 1600 6150 1600
$Comp
L Capacitor_1206:47uF C?
U 1 1
P 5200 1850
AR Path="/602E71BC/624ADF6B" Ref="C?"  Part="1" 
AR Path="/624ADF6B" Ref="C?"  Part="1" 
AR Path="/6243F6D9/624ADF6B" Ref="C9"  Part="1" 
F 0 "C9" H 5050 1950 50  0000 L CNN
F 1 "47uF" H 5000 1750 50  0000 L CNN
F 2 "Capacitor_SMD:C_1206_3216Metric" H 5850 2100 50  0001 C CNN
F 3 "https://www.mouser.be/datasheet/2/281/1/GRT31CR61A476KE13_01-1989683.pdf" H 5200 1850 50  0001 C CNN
F 4 "Murata Electronics" H 5500 2500 50  0001 C CNN "Manufacturer"
F 5 "Multilayer Ceramic Capacitors MLCC - SMD/SMT 47uF+/-10% 10V X7R 1206" H 6900 2000 50  0001 C CNN "Description"
F 6 "X7R" H 5800 1900 50  0001 C CNN "Dielectric"
F 7 "Mouser" H 5500 2300 50  0001 C CNN "Supplier"
F 8 "81-GRT31CR61A476KE3L" H 6050 2200 50  0001 C CNN "Supplier Nr."
F 9 "10%" H 5500 1800 50  0001 C CNN "Tolerance"
F 10 "10V" H 5500 1900 50  0001 C CNN "Voltage"
F 11 "GRT31CR61A476KE13L" H 5200 1850 50  0001 C CNN "MPN"
	1    5200 1850
	1    0    0    -1  
$EndComp
Wire Wire Line
	5200 1700 5200 1600
Connection ~ 5200 1600
Wire Wire Line
	5200 1600 5300 1600
Wire Wire Line
	5700 2250 4550 2250
Connection ~ 5700 2250
Wire Wire Line
	5700 2250 5700 2300
Wire Wire Line
	4550 1900 4550 2250
Wire Wire Line
	5700 1950 5700 2250
Wire Wire Line
	5300 2100 5200 2100
Wire Wire Line
	5200 2100 5200 2000
Wire Wire Line
	5300 2100 5450 2100
Wire Wire Line
	5450 2100 5450 2000
Connection ~ 5300 2100
$Comp
L power:+5VD #PWR0154
U 1 1
P 6150 1600
F 0 "#PWR0154" H 6150 1450 50  0001 C CNN
F 1 "+5VD" H 6165 1773 50  0000 C CNN
F 2 "" H 6150 1600 50  0001 C CNN
F 3 "" H 6150 1600 50  0001 C CNN
	1    6150 1600
	1    0    0    -1  
$EndComp
Connection ~ 6150 1600
Wire Wire Line
	6150 1600 6700 1600
Wire Wire Line
	3350 1450 3750 1450
NoConn ~ 3750 1600
$Comp
L Testpoints:TestPoint_1.5mm TP16
U 1 1
P 900 1450
F 0 "TP16" H 958 1522 50  0000 L CNN
F 1 "TestPoint_1.5mm" H 900 1650 50  0001 C CNN
F 2 "TestPoint:TestPoint_Pad_D1.5mm" H 1100 1450 50  0001 C CNN
F 3 "~" H 1100 1450 50  0001 C CNN
	1    900  1450
	1    0    0    -1  
$EndComp
Connection ~ 900  1450
Wire Wire Line
	900  1450 1150 1450
$Comp
L Testpoints:TestPoint_1.5mm TP17
U 1 1
P 1800 1500
F 0 "TP17" H 1858 1572 50  0000 L CNN
F 1 "TestPoint_1.5mm" H 1800 1700 50  0001 C CNN
F 2 "TestPoint:TestPoint_Pad_D1.5mm" H 2000 1500 50  0001 C CNN
F 3 "~" H 2000 1500 50  0001 C CNN
	1    1800 1500
	1    0    0    -1  
$EndComp
Connection ~ 1800 1500
Wire Wire Line
	1800 1500 2000 1500
$Comp
L Testpoints:TestPoint_1.5mm TP18
U 1 1
P 4600 1250
F 0 "TP18" H 4658 1322 50  0000 L CNN
F 1 "TestPoint_1.5mm" H 4600 1450 50  0001 C CNN
F 2 "TestPoint:TestPoint_Pad_D1.5mm" H 4800 1250 50  0001 C CNN
F 3 "~" H 4800 1250 50  0001 C CNN
	1    4600 1250
	1    0    0    -1  
$EndComp
Connection ~ 4600 1250
$Comp
L Testpoints:TestPoint_1.5mm TP19
U 1 1
P 5300 1600
F 0 "TP19" H 5358 1672 50  0000 L CNN
F 1 "TestPoint_1.5mm" H 5300 1800 50  0001 C CNN
F 2 "TestPoint:TestPoint_Pad_D1.5mm" H 5500 1600 50  0001 C CNN
F 3 "~" H 5500 1600 50  0001 C CNN
	1    5300 1600
	1    0    0    -1  
$EndComp
Connection ~ 5300 1600
Wire Wire Line
	5300 1600 5450 1600
$Comp
L Testpoints:TestPoint_1.5mm TP20
U 1 1
P 8050 1600
F 0 "TP20" H 8108 1672 50  0000 L CNN
F 1 "TestPoint_1.5mm" H 8050 1800 50  0001 C CNN
F 2 "TestPoint:TestPoint_Pad_D1.5mm" H 8250 1600 50  0001 C CNN
F 3 "~" H 8250 1600 50  0001 C CNN
	1    8050 1600
	1    0    0    -1  
$EndComp
$Comp
L Testpoints:TestPoint_1.5mm TP21
U 1 1
P 9900 1600
F 0 "TP21" H 9958 1672 50  0000 L CNN
F 1 "TestPoint_1.5mm" H 9900 1800 50  0001 C CNN
F 2 "TestPoint:TestPoint_Pad_D1.5mm" H 10100 1600 50  0001 C CNN
F 3 "~" H 10100 1600 50  0001 C CNN
	1    9900 1600
	1    0    0    -1  
$EndComp
$EndSCHEMATC
